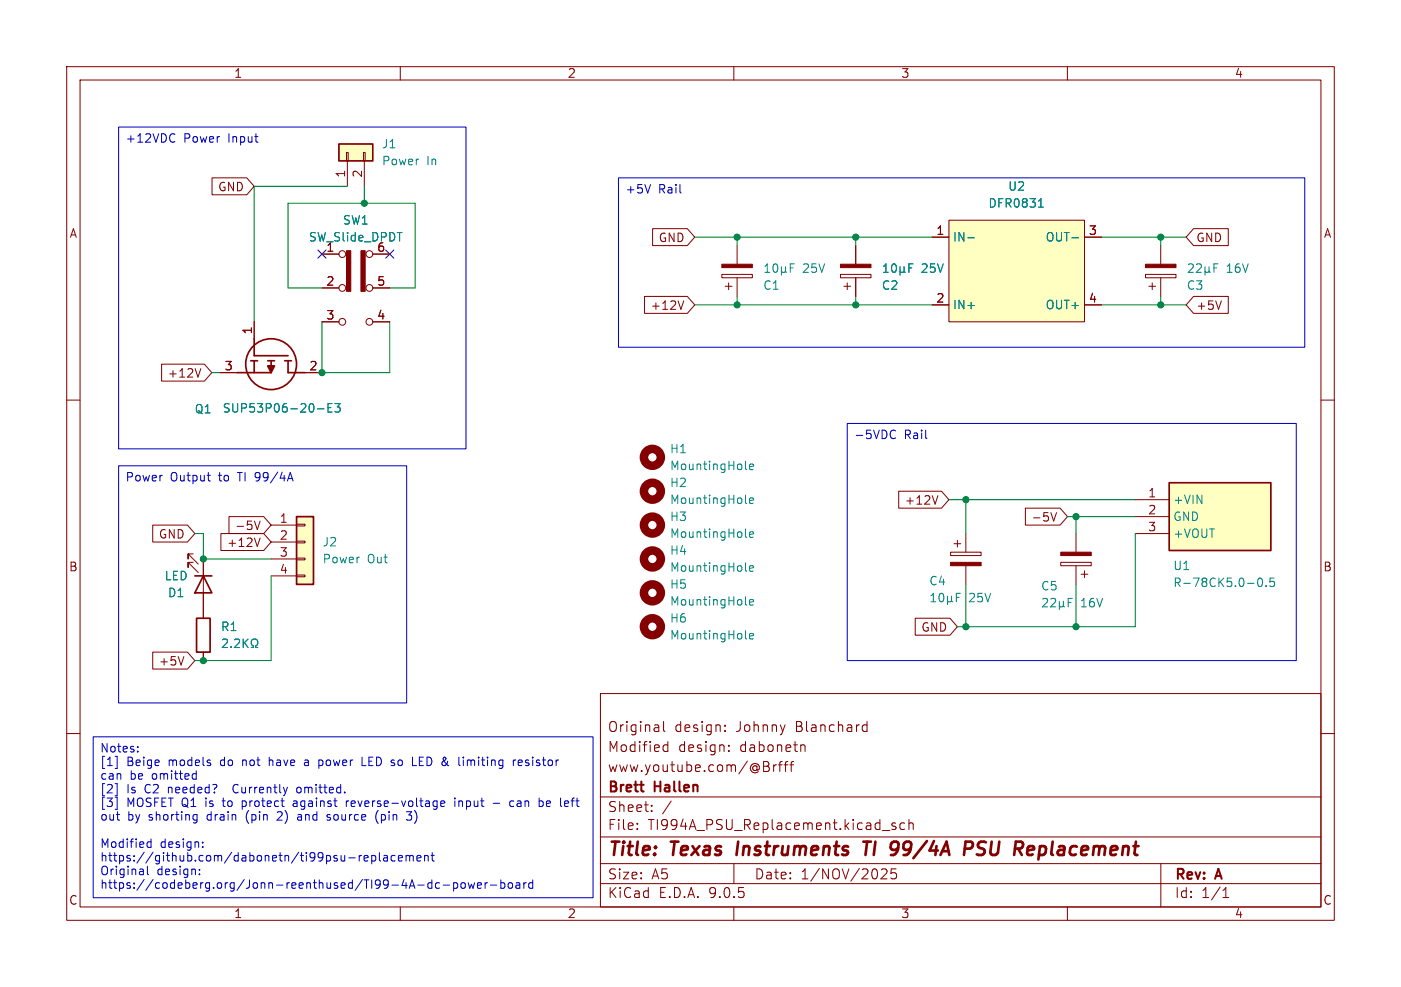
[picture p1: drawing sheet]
(kicad_sch
 (version 20250114)
 (generator "eeschema")
 (generator_version "9.0")
 (paper "A5")
 (title_block
  (title "Texas Instruments TI 99/4A PSU Replacement")
  (date "1/NOV/2025")
  (rev "A")
  (company "Brett Hallen")
  (comment 1 "www.youtube.com/@Brfff")
  (comment 2 "Modified design: dabonetn")
  (comment 3 "Original design: Johnny Blanchard"))
 (lib_symbols
  (symbol "Clueless_Engineer:DFR0831" (exclude_from_sim no) (in_bom yes) (on_board yes)
   (property "Reference" "U" (at -5.08 2.54 0) (effects (font (size 1.27 1.27))))
   (property "Value" "DFR0831" (at -2.54 0 0) (effects (font (size 1.27 1.27))))
   (property "Footprint" "" (at 0 0 0) (effects (font (size 1.27 1.27)) (hide yes)))
   (property "Datasheet" "" (at 0 0 0) (effects (font (size 1.27 1.27)) (hide yes)))
   (property "Description" "DC-DC Buck Converter" (at 2.54 -20.32 0) (effects (font (size 1.27 1.27)) (hide yes)))
   (symbol "DFR0831_1_1"
    (rectangle (start -10.16 -2.54) (end 10.16 -17.78) (stroke (width 0) (type solid)) (fill (type color) (color 255 255 194 1)))
    (pin power_in line (at -12.7 -5.08 0) (length 2.54) (name "IN-" (effects (font (size 1.27 1.27)))) (number "1" (effects (font (size 1.27 1.27)))))
    (pin power_in line (at -12.7 -15.24 0) (length 2.54) (name "IN+" (effects (font (size 1.27 1.27)))) (number "2" (effects (font (size 1.27 1.27)))))
    (pin power_out line (at 12.7 -5.08 180) (length 2.54) (name "OUT-" (effects (font (size 1.27 1.27)))) (number "3" (effects (font (size 1.27 1.27)))))
    (pin power_out line (at 12.7 -15.24 180) (length 2.54) (name "OUT+" (effects (font (size 1.27 1.27)))) (number "4" (effects (font (size 1.27 1.27))))))
   (embedded_fonts no))
  (symbol "Clueless_Engineer:R-78CK5.0-0.5" (exclude_from_sim no) (in_bom yes) (on_board yes)
   (property "Reference" "PS" (at 21.59 7.62 0) (effects (font (size 1.27 1.27)) (justify left top)))
   (property "Value" "R-78CK5.0-0.5" (at 21.59 5.08 0) (effects (font (size 1.27 1.27)) (justify left top)))
   (property "Footprint" "R78CK5005" (at 21.59 -94.92 0) (effects (font (size 1.27 1.27)) (justify left top) (hide yes)))
   (property "Datasheet" "https://recom-power.com/pdf/Innoline/R-78CK-0.5.pdf" (at 21.59 -194.92 0) (effects (font (size 1.27 1.27)) (justify left top) (hide yes)))
   (property "Description" "0.5A DC/DC-Converter \\'INNOLINE\\' SIP3 reg" (at 0 0 0) (effects (font (size 1.27 1.27)) (hide yes)))
   (property "Height" "10.7" (at 21.59 -394.92 0) (effects (font (size 1.27 1.27)) (justify left top) (hide yes)))
   (property "Mouser Part Number" "" (at 21.59 -494.92 0) (effects (font (size 1.27 1.27)) (justify left top) (hide yes)))
   (property "Mouser Price/Stock" "" (at 21.59 -594.92 0) (effects (font (size 1.27 1.27)) (justify left top) (hide yes)))
   (property "Manufacturer_Name" "RECOM Power" (at 21.59 -694.92 0) (effects (font (size 1.27 1.27)) (justify left top) (hide yes)))
   (property "Manufacturer_Part_Number" "R-78CK5.0-0.5" (at 21.59 -794.92 0) (effects (font (size 1.27 1.27)) (justify left top) (hide yes)))
   (symbol "R-78CK5.0-0.5_1_1"
    (rectangle (start 5.08 2.54) (end 20.32 -7.62) (stroke (width 0.254) (type default)) (fill (type background)))
    (pin passive line (at 0 0 0) (length 5.08) (name "+VIN" (effects (font (size 1.27 1.27)))) (number "1" (effects (font (size 1.27 1.27)))))
    (pin passive line (at 0 -2.54 0) (length 5.08) (name "GND" (effects (font (size 1.27 1.27)))) (number "2" (effects (font (size 1.27 1.27)))))
    (pin passive line (at 0 -5.08 0) (length 5.08) (name "+VOUT" (effects (font (size 1.27 1.27)))) (number "3" (effects (font (size 1.27 1.27))))))
   (embedded_fonts no))
  (symbol "Clueless_Engineer:SUP53P06-20-E3"
   (pin_names (hide yes)) (exclude_from_sim no) (in_bom yes) (on_board yes)
   (property "Reference" "Q" (at 11.43 3.81 0) (effects (font (size 1.27 1.27)) (justify left top)))
   (property "Value" "SUP53P06-20-E3" (at 11.43 1.27 0) (effects (font (size 1.27 1.27)) (justify left top)))
   (property "Footprint" "TO254P465X1028X1931-3P" (at 11.43 -98.73 0) (effects (font (size 1.27 1.27)) (justify left top) (hide yes)))
   (property "Datasheet" "https://datasheet.datasheetarchive.com/originals/distributors/Datasheets-DGA24/1593239.pdf" (at 11.43 -198.73 0) (effects (font (size 1.27 1.27)) (justify left top) (hide yes)))
   (property "Description" "VISHAY - SUP53P06-20-E3 - MOSFET, P, TO-220" (at 0 0 0) (effects (font (size 1.27 1.27)) (hide yes)))
   (property "Height" "4.65" (at 11.43 -398.73 0) (effects (font (size 1.27 1.27)) (justify left top) (hide yes)))
   (property "Mouser Part Number" "781-SUP53P06-20-E3" (at 11.43 -498.73 0) (effects (font (size 1.27 1.27)) (justify left top) (hide yes)))
   (property "Mouser Price/Stock" "https://www.mouser.co.uk/ProductDetail/Vishay-Semiconductors/SUP53P06-20-E3?qs=ru2xu5lizsADXHLEpSNjJA%3D%3D" (at 11.43 -598.73 0) (effects (font (size 1.27 1.27)) (justify left top) (hide yes)))
   (property "Manufacturer_Name" "Vishay" (at 11.43 -698.73 0) (effects (font (size 1.27 1.27)) (justify left top) (hide yes)))
   (property "Manufacturer_Part_Number" "SUP53P06-20-E3" (at 11.43 -798.73 0) (effects (font (size 1.27 1.27)) (justify left top) (hide yes)))
   (symbol "SUP53P06-20-E3_1_1"
    (polyline (pts (xy 2.54 0) (xy 5.08 0)) (stroke (width 0.254) (type default)) (fill (type none)))
    (polyline (pts (xy 5.08 5.08) (xy 5.08 0)) (stroke (width 0.254) (type default)) (fill (type none)))
    (polyline (pts (xy 5.842 5.588) (xy 5.842 4.572)) (stroke (width 0.254) (type default)) (fill (type none)))
    (polyline (pts (xy 5.842 2.032) (xy 5.842 3.048)) (stroke (width 0.254) (type default)) (fill (type none)))
    (polyline (pts (xy 5.842 0) (xy 7.62 0)) (stroke (width 0.254) (type default)) (fill (type none)))
    (polyline (pts (xy 5.842 -0.508) (xy 5.842 0.508)) (stroke (width 0.254) (type default)) (fill (type none)))
    (circle (center 6.35 2.54) (radius 3.81) (stroke (width 0.254) (type default)) (fill (type none)))
    (polyline (pts (xy 7.62 5.08) (xy 5.842 5.08)) (stroke (width 0.254) (type default)) (fill (type none)))
    (polyline (pts (xy 7.62 5.08) (xy 7.62 7.62)) (stroke (width 0.254) (type default)) (fill (type none)))
    (polyline (pts (xy 7.62 2.54) (xy 5.842 2.54)) (stroke (width 0.254) (type default)) (fill (type none)))
    (polyline (pts (xy 7.62 2.54) (xy 7.62 -2.54)) (stroke (width 0.254) (type default)) (fill (type none)))
    (polyline (pts (xy 7.62 2.54) (xy 6.604 3.048) (xy 6.604 2.032) (xy 7.62 2.54)) (stroke (width 0.254) (type default)) (fill (type outline)))
    (pin passive line (at 0 0 0) (length 2.54) (name "G" (effects (font (size 1.27 1.27)))) (number "1" (effects (font (size 1.27 1.27)))))
    (pin passive line (at 7.62 10.16 270) (length 2.54) (name "D" (effects (font (size 1.27 1.27)))) (number "2" (effects (font (size 1.27 1.27)))))
    (pin passive line (at 7.62 -5.08 90) (length 2.54) (name "S" (effects (font (size 1.27 1.27)))) (number "3" (effects (font (size 1.27 1.27))))))
   (embedded_fonts no))
  (symbol "Connector_Generic:Conn_01x02"
   (pin_names
    (offset 1.016) (hide yes)) (exclude_from_sim no) (in_bom yes) (on_board yes)
   (property "Reference" "J" (at 0 2.54 0) (effects (font (size 1.27 1.27))))
   (property "Value" "Conn_01x02" (at 0 -5.08 0) (effects (font (size 1.27 1.27))))
   (property "Footprint" "" (at 0 0 0) (effects (font (size 1.27 1.27)) (hide yes)))
   (property "Datasheet" "~" (at 0 0 0) (effects (font (size 1.27 1.27)) (hide yes)))
   (property "Description" "Generic connector, single row, 01x02, script generated (kicad-library-utils/schlib/autogen/connector/)" (at 0 0 0) (effects (font (size 1.27 1.27)) (hide yes)))
   (symbol "Conn_01x02_1_1"
    (rectangle (start -1.27 1.27) (end 1.27 -3.81) (stroke (width 0.254) (type default)) (fill (type background)))
    (rectangle (start -1.27 0.127) (end 0 -0.127) (stroke (width 0.1524) (type default)) (fill (type none)))
    (rectangle (start -1.27 -2.413) (end 0 -2.667) (stroke (width 0.1524) (type default)) (fill (type none)))
    (pin passive line (at -5.08 0 0) (length 3.81) (name "Pin_1" (effects (font (size 1.27 1.27)))) (number "1" (effects (font (size 1.27 1.27)))))
    (pin passive line (at -5.08 -2.54 0) (length 3.81) (name "Pin_2" (effects (font (size 1.27 1.27)))) (number "2" (effects (font (size 1.27 1.27))))))
   (embedded_fonts no))
  (symbol "Connector_Generic:Conn_01x04"
   (pin_names
    (offset 1.016) (hide yes)) (exclude_from_sim no) (in_bom yes) (on_board yes)
   (property "Reference" "J" (at 0 5.08 0) (effects (font (size 1.27 1.27))))
   (property "Value" "Conn_01x04" (at 0 -7.62 0) (effects (font (size 1.27 1.27))))
   (property "Footprint" "" (at 0 0 0) (effects (font (size 1.27 1.27)) (hide yes)))
   (property "Datasheet" "~" (at 0 0 0) (effects (font (size 1.27 1.27)) (hide yes)))
   (property "Description" "Generic connector, single row, 01x04, script generated (kicad-library-utils/schlib/autogen/connector/)" (at 0 0 0) (effects (font (size 1.27 1.27)) (hide yes)))
   (symbol "Conn_01x04_1_1"
    (rectangle (start -1.27 3.81) (end 1.27 -6.35) (stroke (width 0.254) (type default)) (fill (type background)))
    (rectangle (start -1.27 2.667) (end 0 2.413) (stroke (width 0.1524) (type default)) (fill (type none)))
    (rectangle (start -1.27 0.127) (end 0 -0.127) (stroke (width 0.1524) (type default)) (fill (type none)))
    (rectangle (start -1.27 -2.413) (end 0 -2.667) (stroke (width 0.1524) (type default)) (fill (type none)))
    (rectangle (start -1.27 -4.953) (end 0 -5.207) (stroke (width 0.1524) (type default)) (fill (type none)))
    (pin passive line (at -5.08 2.54 0) (length 3.81) (name "Pin_1" (effects (font (size 1.27 1.27)))) (number "1" (effects (font (size 1.27 1.27)))))
    (pin passive line (at -5.08 0 0) (length 3.81) (name "Pin_2" (effects (font (size 1.27 1.27)))) (number "2" (effects (font (size 1.27 1.27)))))
    (pin passive line (at -5.08 -2.54 0) (length 3.81) (name "Pin_3" (effects (font (size 1.27 1.27)))) (number "3" (effects (font (size 1.27 1.27)))))
    (pin passive line (at -5.08 -5.08 0) (length 3.81) (name "Pin_4" (effects (font (size 1.27 1.27)))) (number "4" (effects (font (size 1.27 1.27))))))
   (embedded_fonts no))
  (symbol "Device:C_Polarized"
   (pin_numbers (hide yes))
   (pin_names
    (offset 0.254)) (exclude_from_sim no) (in_bom yes) (on_board yes)
   (property "Reference" "C" (at 0.635 2.54 0) (effects (font (size 1.27 1.27)) (justify left)))
   (property "Value" "C_Polarized" (at 0.635 -2.54 0) (effects (font (size 1.27 1.27)) (justify left)))
   (property "Footprint" "" (at 0.9652 -3.81 0) (effects (font (size 1.27 1.27)) (hide yes)))
   (property "Datasheet" "~" (at 0 0 0) (effects (font (size 1.27 1.27)) (hide yes)))
   (property "Description" "Polarized capacitor" (at 0 0 0) (effects (font (size 1.27 1.27)) (hide yes)))
   (symbol "C_Polarized_0_1"
    (rectangle (start -2.286 0.508) (end 2.286 1.016) (stroke (width 0) (type default)) (fill (type none)))
    (polyline (pts (xy -1.778 2.286) (xy -0.762 2.286)) (stroke (width 0) (type default)) (fill (type none)))
    (polyline (pts (xy -1.27 2.794) (xy -1.27 1.778)) (stroke (width 0) (type default)) (fill (type none)))
    (rectangle (start 2.286 -0.508) (end -2.286 -1.016) (stroke (width 0) (type default)) (fill (type outline))))
   (symbol "C_Polarized_1_1"
    (pin passive line (at 0 3.81 270) (length 2.794) (name "~" (effects (font (size 1.27 1.27)))) (number "1" (effects (font (size 1.27 1.27)))))
    (pin passive line (at 0 -3.81 90) (length 2.794) (name "~" (effects (font (size 1.27 1.27)))) (number "2" (effects (font (size 1.27 1.27))))))
   (embedded_fonts no))
  (symbol "Device:LED"
   (pin_numbers (hide yes))
   (pin_names
    (offset 1.016) (hide yes)) (exclude_from_sim no) (in_bom yes) (on_board yes)
   (property "Reference" "D" (at 0 2.54 0) (effects (font (size 1.27 1.27))))
   (property "Value" "LED" (at 0 -2.54 0) (effects (font (size 1.27 1.27))))
   (property "Footprint" "" (at 0 0 0) (effects (font (size 1.27 1.27)) (hide yes)))
   (property "Datasheet" "~" (at 0 0 0) (effects (font (size 1.27 1.27)) (hide yes)))
   (property "Description" "Light emitting diode" (at 0 0 0) (effects (font (size 1.27 1.27)) (hide yes)))
   (property "Sim.Pins" "1=K 2=A" (at 0 0 0) (effects (font (size 1.27 1.27)) (hide yes)))
   (symbol "LED_0_1"
    (polyline (pts (xy -3.048 -0.762) (xy -4.572 -2.286) (xy -3.81 -2.286) (xy -4.572 -2.286) (xy -4.572 -1.524)) (stroke (width 0) (type default)) (fill (type none)))
    (polyline (pts (xy -1.778 -0.762) (xy -3.302 -2.286) (xy -2.54 -2.286) (xy -3.302 -2.286) (xy -3.302 -1.524)) (stroke (width 0) (type default)) (fill (type none)))
    (polyline (pts (xy -1.27 0) (xy 1.27 0)) (stroke (width 0) (type default)) (fill (type none)))
    (polyline (pts (xy -1.27 -1.27) (xy -1.27 1.27)) (stroke (width 0.254) (type default)) (fill (type none)))
    (polyline (pts (xy 1.27 -1.27) (xy 1.27 1.27) (xy -1.27 0) (xy 1.27 -1.27)) (stroke (width 0.254) (type default)) (fill (type none))))
   (symbol "LED_1_1"
    (pin passive line (at -3.81 0 0) (length 2.54) (name "K" (effects (font (size 1.27 1.27)))) (number "1" (effects (font (size 1.27 1.27)))))
    (pin passive line (at 3.81 0 180) (length 2.54) (name "A" (effects (font (size 1.27 1.27)))) (number "2" (effects (font (size 1.27 1.27))))))
   (embedded_fonts no))
  (symbol "Device:R"
   (pin_numbers (hide yes))
   (pin_names
    (offset 0)) (exclude_from_sim no) (in_bom yes) (on_board yes)
   (property "Reference" "R" (at 2.032 0 90) (effects (font (size 1.27 1.27))))
   (property "Value" "R" (at 0 0 90) (effects (font (size 1.27 1.27))))
   (property "Footprint" "" (at -1.778 0 90) (effects (font (size 1.27 1.27)) (hide yes)))
   (property "Datasheet" "~" (at 0 0 0) (effects (font (size 1.27 1.27)) (hide yes)))
   (property "Description" "Resistor" (at 0 0 0) (effects (font (size 1.27 1.27)) (hide yes)))
   (symbol "R_0_1"
    (rectangle (start -1.016 -2.54) (end 1.016 2.54) (stroke (width 0.254) (type default)) (fill (type none))))
   (symbol "R_1_1"
    (pin passive line (at 0 3.81 270) (length 1.27) (name "~" (effects (font (size 1.27 1.27)))) (number "1" (effects (font (size 1.27 1.27)))))
    (pin passive line (at 0 -3.81 90) (length 1.27) (name "~" (effects (font (size 1.27 1.27)))) (number "2" (effects (font (size 1.27 1.27))))))
   (embedded_fonts no))
  (symbol "Mechanical:MountingHole"
   (pin_names
    (offset 1.016)) (exclude_from_sim no) (in_bom no) (on_board yes)
   (property "Reference" "H" (at 0 5.08 0) (effects (font (size 1.27 1.27))))
   (property "Value" "MountingHole" (at 0 3.175 0) (effects (font (size 1.27 1.27))))
   (property "Footprint" "" (at 0 0 0) (effects (font (size 1.27 1.27)) (hide yes)))
   (property "Datasheet" "~" (at 0 0 0) (effects (font (size 1.27 1.27)) (hide yes)))
   (property "Description" "Mounting Hole without connection" (at 0 0 0) (effects (font (size 1.27 1.27)) (hide yes)))
   (symbol "MountingHole_0_1"
    (circle (center 0 0) (radius 1.27) (stroke (width 1.27) (type default)) (fill (type none))))
   (embedded_fonts no))
  (symbol "Switch:SW_Slide_DPDT"
   (pin_names
    (offset 0) (hide yes)) (exclude_from_sim no) (in_bom yes) (on_board yes)
   (property "Reference" "SW" (at 0 6.858 0) (effects (font (size 1.27 1.27))))
   (property "Value" "SW_Slide_DPDT" (at 0 -8.128 0) (effects (font (size 1.27 1.27))))
   (property "Footprint" "" (at 13.97 5.08 0) (effects (font (size 1.27 1.27)) (hide yes)))
   (property "Datasheet" "~" (at 0 0 0) (effects (font (size 1.27 1.27)) (hide yes)))
   (property "Description" "Slide Switch, dual pole double throw" (at 0 0 0) (effects (font (size 1.27 1.27)) (hide yes)))
   (symbol "SW_Slide_DPDT_0_0"
    (circle (center -2.032 5.08) (radius 0.508) (stroke (width 0) (type default)) (fill (type none)))
    (circle (center -2.032 -5.08) (radius 0.508) (stroke (width 0) (type default)) (fill (type none)))
    (circle (center 2.032 0) (radius 0.508) (stroke (width 0) (type default)) (fill (type none)))
    (circle (center 2.032 -5.08) (radius 0.508) (stroke (width 0) (type default)) (fill (type none))))
   (symbol "SW_Slide_DPDT_0_1"
    (circle (center -2.032 0) (radius 0.508) (stroke (width 0) (type default)) (fill (type none)))
    (circle (center 2.032 5.08) (radius 0.508) (stroke (width 0) (type default)) (fill (type none))))
   (symbol "SW_Slide_DPDT_1_1"
    (rectangle (start -1.397 5.588) (end -0.762 -0.508) (stroke (width 0) (type default)) (fill (type outline)))
    (rectangle (start 0.762 5.588) (end 1.397 -0.508) (stroke (width 0) (type default)) (fill (type outline)))
    (pin passive line (at -5.08 5.08 0) (length 2.54) (name "A" (effects (font (size 1.27 1.27)))) (number "1" (effects (font (size 1.27 1.27)))))
    (pin passive line (at -5.08 0 0) (length 2.54) (name "B" (effects (font (size 1.27 1.27)))) (number "2" (effects (font (size 1.27 1.27)))))
    (pin passive line (at -5.08 -5.08 0) (length 2.54) (name "C" (effects (font (size 1.27 1.27)))) (number "3" (effects (font (size 1.27 1.27)))))
    (pin passive line (at 5.08 5.08 180) (length 2.54) (name "C" (effects (font (size 1.27 1.27)))) (number "6" (effects (font (size 1.27 1.27)))))
    (pin passive line (at 5.08 0 180) (length 2.54) (name "B" (effects (font (size 1.27 1.27)))) (number "5" (effects (font (size 1.27 1.27)))))
    (pin passive line (at 5.08 -5.08 180) (length 2.54) (name "A" (effects (font (size 1.27 1.27)))) (number "4" (effects (font (size 1.27 1.27))))))
   (embedded_fonts no)))
 (text_box "+12VDC Power Input"
  (exclude_from_sim no)
  (at 17.78 19.05 0)
  (size 52.07 48.26)
  (margins 0.9525 0.9525 0.9525 0.9525)
  (stroke (width 0) (type solid))
  (fill (type none))
  (effects (font (size 1.27 1.27)) (justify left top)))
 (text_box "-5VDC Rail"
  (exclude_from_sim no)
  (at 127 63.5 0)
  (size 67.31 35.56)
  (margins 0.9525 0.9525 0.9525 0.9525)
  (stroke (width 0) (type solid))
  (fill (type none))
  (effects (font (size 1.27 1.27)) (justify left top)))
 (text_box "Power Output to TI 99/4A"
  (exclude_from_sim no)
  (at 17.78 69.85 0)
  (size 43.18 35.56)
  (margins 0.9525 0.9525 0.9525 0.9525)
  (stroke (width 0) (type solid))
  (fill (type none))
  (effects (font (size 1.27 1.27)) (justify left top)))
 (text_box "Notes:\n[1] Beige models do not have a power LED so LED & limiting resistor can be omitted\n[2] Is C2 needed?  Currently omitted.\n[3] MOSFET Q1 is to protect against reverse-voltage input - can be left out by shorting drain (pin 2) and source (pin 3)\n\nModified design:\nhttps://github.com/dabonetn/ti99psu-replacement\nOriginal design:\nhttps://codeberg.org/Jonn-reenthused/TI99-4A-dc-power-board"
  (exclude_from_sim no)
  (at 13.97 110.49 0)
  (size 74.93 24.13)
  (margins 0.9525 0.9525 0.9525 0.9525)
  (stroke (width 0) (type solid))
  (fill (type none))
  (effects (font (size 1.27 1.27)) (justify left top)))
 (text_box "+5V Rail"
  (exclude_from_sim no)
  (at 92.71 26.67 0)
  (size 102.87 25.4)
  (margins 0.9525 0.9525 0.9525 0.9525)
  (stroke (width 0) (type solid))
  (fill (type none))
  (effects (font (size 1.27 1.27)) (justify left top)))
 (junction
  (at 161.29 77.47)
  (diameter 0)
  (color 0 0 0 0))
 (junction
  (at 128.27 35.56)
  (diameter 0)
  (color 0 0 0 0))
 (junction
  (at 144.78 74.93)
  (diameter 0)
  (color 0 0 0 0))
 (junction
  (at 173.99 35.56)
  (diameter 0)
  (color 0 0 0 0))
 (junction
  (at 173.99 45.72)
  (diameter 0)
  (color 0 0 0 0))
 (junction
  (at 30.48 83.82)
  (diameter 0)
  (color 0 0 0 0))
 (junction
  (at 144.78 93.98)
  (diameter 0)
  (color 0 0 0 0))
 (junction
  (at 30.48 99.06)
  (diameter 0)
  (color 0 0 0 0))
 (junction
  (at 110.49 45.72)
  (diameter 0)
  (color 0 0 0 0))
 (junction
  (at 48.26 55.88)
  (diameter 0)
  (color 0 0 0 0))
 (junction
  (at 128.27 45.72)
  (diameter 0)
  (color 0 0 0 0))
 (junction
  (at 110.49 35.56)
  (diameter 0)
  (color 0 0 0 0))
 (junction
  (at 161.29 93.98)
  (diameter 0)
  (color 0 0 0 0))
 (junction
  (at 54.61 30.48)
  (diameter 0)
  (color 0 0 0 0))
 (no_connect
  (at 58.42 38.1))
 (no_connect
  (at 48.26 38.1))
 (wire
  (pts (xy 38.1 27.94) (xy 38.1 48.26))
  (stroke (width 0) (type default)))
 (wire
  (pts (xy 173.99 44.45) (xy 173.99 45.72))
  (stroke (width 0) (type default)))
 (wire
  (pts (xy 110.49 35.56) (xy 128.27 35.56))
  (stroke (width 0) (type default)))
 (wire
  (pts (xy 54.61 30.48) (xy 54.61 27.94))
  (stroke (width 0) (type default)))
 (wire
  (pts (xy 43.18 43.18) (xy 43.18 30.48))
  (stroke (width 0) (type default)))
 (wire
  (pts (xy 144.78 74.93) (xy 170.18 74.93))
  (stroke (width 0) (type default)))
 (wire
  (pts (xy 62.23 43.18) (xy 62.23 30.48))
  (stroke (width 0) (type default)))
 (wire
  (pts (xy 161.29 87.63) (xy 161.29 93.98))
  (stroke (width 0) (type default)))
 (wire
  (pts (xy 161.29 77.47) (xy 170.18 77.47))
  (stroke (width 0) (type default)))
 (wire
  (pts (xy 38.1 27.94) (xy 52.07 27.94))
  (stroke (width 0) (type default)))
 (wire
  (pts (xy 161.29 77.47) (xy 161.29 80.01))
  (stroke (width 0) (type default)))
 (wire
  (pts (xy 43.18 43.18) (xy 48.26 43.18))
  (stroke (width 0) (type default)))
 (wire
  (pts (xy 110.49 44.45) (xy 110.49 45.72))
  (stroke (width 0) (type default)))
 (wire
  (pts (xy 139.7 35.56) (xy 128.27 35.56))
  (stroke (width 0) (type default)))
 (wire
  (pts (xy 170.18 93.98) (xy 170.18 80.01))
  (stroke (width 0) (type default)))
 (wire
  (pts (xy 104.14 35.56) (xy 110.49 35.56))
  (stroke (width 0) (type default)))
 (wire
  (pts (xy 165.1 45.72) (xy 173.99 45.72))
  (stroke (width 0) (type default)))
 (wire
  (pts (xy 40.64 86.36) (xy 40.64 99.06))
  (stroke (width 0) (type default)))
 (wire
  (pts (xy 160.02 77.47) (xy 161.29 77.47))
  (stroke (width 0) (type default)))
 (wire
  (pts (xy 31.75 55.88) (xy 33.02 55.88))
  (stroke (width 0) (type default)))
 (wire
  (pts (xy 144.78 93.98) (xy 144.78 87.63))
  (stroke (width 0) (type default)))
 (wire
  (pts (xy 165.1 35.56) (xy 173.99 35.56))
  (stroke (width 0) (type default)))
 (wire
  (pts (xy 173.99 35.56) (xy 177.8 35.56))
  (stroke (width 0) (type default)))
 (wire
  (pts (xy 173.99 45.72) (xy 177.8 45.72))
  (stroke (width 0) (type default)))
 (wire
  (pts (xy 62.23 30.48) (xy 54.61 30.48))
  (stroke (width 0) (type default)))
 (wire
  (pts (xy 29.21 80.01) (xy 30.48 80.01))
  (stroke (width 0) (type default)))
 (wire
  (pts (xy 30.48 80.01) (xy 30.48 83.82))
  (stroke (width 0) (type default)))
 (wire
  (pts (xy 30.48 99.06) (xy 40.64 99.06))
  (stroke (width 0) (type default)))
 (wire
  (pts (xy 29.21 99.06) (xy 30.48 99.06))
  (stroke (width 0) (type default)))
 (wire
  (pts (xy 30.48 83.82) (xy 40.64 83.82))
  (stroke (width 0) (type default)))
 (wire
  (pts (xy 58.42 55.88) (xy 48.26 55.88))
  (stroke (width 0) (type default)))
 (wire
  (pts (xy 128.27 45.72) (xy 139.7 45.72))
  (stroke (width 0) (type default)))
 (wire
  (pts (xy 143.51 93.98) (xy 144.78 93.98))
  (stroke (width 0) (type default)))
 (wire
  (pts (xy 110.49 45.72) (xy 128.27 45.72))
  (stroke (width 0) (type default)))
 (wire
  (pts (xy 173.99 35.56) (xy 173.99 36.83))
  (stroke (width 0) (type default)))
 (wire
  (pts (xy 142.24 74.93) (xy 144.78 74.93))
  (stroke (width 0) (type default)))
 (wire
  (pts (xy 161.29 93.98) (xy 170.18 93.98))
  (stroke (width 0) (type default)))
 (wire
  (pts (xy 110.49 35.56) (xy 110.49 36.83))
  (stroke (width 0) (type default)))
 (wire
  (pts (xy 58.42 43.18) (xy 62.23 43.18))
  (stroke (width 0) (type default)))
 (wire
  (pts (xy 43.18 30.48) (xy 54.61 30.48))
  (stroke (width 0) (type default)))
 (wire
  (pts (xy 104.14 45.72) (xy 110.49 45.72))
  (stroke (width 0) (type default)))
 (wire
  (pts (xy 144.78 74.93) (xy 144.78 80.01))
  (stroke (width 0) (type default)))
 (wire
  (pts (xy 128.27 35.56) (xy 128.27 36.83))
  (stroke (width 0) (type default)))
 (wire
  (pts (xy 48.26 48.26) (xy 48.26 55.88))
  (stroke (width 0) (type default)))
 (wire
  (pts (xy 58.42 48.26) (xy 58.42 55.88))
  (stroke (width 0) (type default)))
 (wire
  (pts (xy 144.78 93.98) (xy 161.29 93.98))
  (stroke (width 0) (type default)))
 (wire
  (pts (xy 128.27 44.45) (xy 128.27 45.72))
  (stroke (width 0) (type default)))
 (global_label "GND"
  (shape input)
  (at 38.1 27.94 180)
  (fields_autoplaced yes)
  (effects (font (size 1.27 1.27)) (justify right))
  (property "Intersheetrefs" "${INTERSHEET_REFS}" (at 31.2443 27.94 0) (effects (font (size 1.27 1.27)) (justify right) (hide yes))))
 (global_label "+5V"
  (shape input)
  (at 177.8 45.72 0)
  (fields_autoplaced yes)
  (effects (font (size 1.27 1.27)) (justify left))
  (property "Intersheetrefs" "${INTERSHEET_REFS}" (at 184.6557 45.72 0) (effects (font (size 1.27 1.27)) (justify left) (hide yes))))
 (global_label "-5V"
  (shape input)
  (at 40.64 78.74 180)
  (fields_autoplaced yes)
  (effects (font (size 1.27 1.27)) (justify right))
  (property "Intersheetrefs" "${INTERSHEET_REFS}" (at 33.7843 78.74 0) (effects (font (size 1.27 1.27)) (justify right) (hide yes))))
 (global_label "+12V"
  (shape input)
  (at 31.75 55.88 180)
  (fields_autoplaced yes)
  (effects (font (size 1.27 1.27)) (justify right))
  (property "Intersheetrefs" "${INTERSHEET_REFS}" (at 23.6848 55.88 0) (effects (font (size 1.27 1.27)) (justify right) (hide yes))))
 (global_label "GND"
  (shape input)
  (at 104.14 35.56 180)
  (fields_autoplaced yes)
  (effects (font (size 1.27 1.27)) (justify right))
  (property "Intersheetrefs" "${INTERSHEET_REFS}" (at 97.2843 35.56 0) (effects (font (size 1.27 1.27)) (justify right) (hide yes))))
 (global_label "+12V"
  (shape input)
  (at 104.14 45.72 180)
  (fields_autoplaced yes)
  (effects (font (size 1.27 1.27)) (justify right))
  (property "Intersheetrefs" "${INTERSHEET_REFS}" (at 96.0748 45.72 0) (effects (font (size 1.27 1.27)) (justify right) (hide yes))))
 (global_label "GND"
  (shape input)
  (at 29.21 80.01 180)
  (fields_autoplaced yes)
  (effects (font (size 1.27 1.27)) (justify right))
  (property "Intersheetrefs" "${INTERSHEET_REFS}" (at 22.3543 80.01 0) (effects (font (size 1.27 1.27)) (justify right) (hide yes))))
 (global_label "GND"
  (shape input)
  (at 177.8 35.56 0)
  (fields_autoplaced yes)
  (effects (font (size 1.27 1.27)) (justify left))
  (property "Intersheetrefs" "${INTERSHEET_REFS}" (at 184.6557 35.56 0) (effects (font (size 1.27 1.27)) (justify left) (hide yes))))
 (global_label "+12V"
  (shape input)
  (at 40.64 81.28 180)
  (fields_autoplaced yes)
  (effects (font (size 1.27 1.27)) (justify right))
  (property "Intersheetrefs" "${INTERSHEET_REFS}" (at 32.5748 81.28 0) (effects (font (size 1.27 1.27)) (justify right) (hide yes))))
 (global_label "GND"
  (shape input)
  (at 143.51 93.98 180)
  (fields_autoplaced yes)
  (effects (font (size 1.27 1.27)) (justify right))
  (property "Intersheetrefs" "${INTERSHEET_REFS}" (at 136.6543 93.98 0) (effects (font (size 1.27 1.27)) (justify right) (hide yes))))
 (global_label "+12V"
  (shape input)
  (at 142.24 74.93 180)
  (fields_autoplaced yes)
  (effects (font (size 1.27 1.27)) (justify right))
  (property "Intersheetrefs" "${INTERSHEET_REFS}" (at 134.1748 74.93 0) (effects (font (size 1.27 1.27)) (justify right) (hide yes))))
 (global_label "+5V"
  (shape input)
  (at 29.21 99.06 180)
  (fields_autoplaced yes)
  (effects (font (size 1.27 1.27)) (justify right))
  (property "Intersheetrefs" "${INTERSHEET_REFS}" (at 22.3543 99.06 0) (effects (font (size 1.27 1.27)) (justify right) (hide yes))))
 (global_label "-5V"
  (shape input)
  (at 160.02 77.47 180)
  (fields_autoplaced yes)
  (effects (font (size 1.27 1.27)) (justify right))
  (property "Intersheetrefs" "${INTERSHEET_REFS}" (at 153.1643 77.47 0) (effects (font (size 1.27 1.27)) (justify right) (hide yes))))
 (symbol
  (lib_id "Switch:SW_Slide_DPDT")
  (at 53.34 43.18 0)
  (unit 1)
  (exclude_from_sim no)
  (in_bom yes)
  (on_board yes)
  (dnp no)
  (fields_autoplaced yes)
  (property "Reference" "SW1" (at 53.34 33.02 0) (effects (font (size 1.27 1.27))))
  (property "Value" "SW_Slide_DPDT" (at 53.34 35.56 0) (effects (font (size 1.27 1.27))))
  (property "Footprint" "Clueless_Engineer:SS-22G88-G090 DPDT" (at 67.31 38.1 0) (effects (font (size 1.27 1.27)) (hide yes)))
  (property "Datasheet" "~" (at 53.34 43.18 0) (effects (font (size 1.27 1.27)) (hide yes)))
  (property "Description" "Slide Switch, dual pole double throw" (at 53.34 43.18 0) (effects (font (size 1.27 1.27)) (hide yes)))
  (pin "2")
  (pin "6")
  (pin "4")
  (pin "1")
  (pin "5")
  (pin "3"))
 (symbol
  (lib_id "Mechanical:MountingHole")
  (at 97.79 78.74 0)
  (unit 1)
  (exclude_from_sim no)
  (in_bom no)
  (on_board yes)
  (dnp no)
  (fields_autoplaced yes)
  (property "Reference" "H3" (at 100.33 77.4699 0) (effects (font (size 1.27 1.27)) (justify left)))
  (property "Value" "MountingHole" (at 100.33 80.0099 0) (effects (font (size 1.27 1.27)) (justify left)))
  (property "Footprint" "MountingHole:MountingHole_4mm" (at 97.79 78.74 0) (effects (font (size 1.27 1.27)) (hide yes)))
  (property "Datasheet" "~" (at 97.79 78.74 0) (effects (font (size 1.27 1.27)) (hide yes)))
  (property "Description" "Mounting Hole without connection" (at 97.79 78.74 0) (effects (font (size 1.27 1.27)) (hide yes))))
 (symbol
  (lib_id "Connector_Generic:Conn_01x04")
  (at 45.72 81.28 0)
  (unit 1)
  (exclude_from_sim no)
  (in_bom yes)
  (on_board yes)
  (dnp no)
  (fields_autoplaced yes)
  (property "Reference" "J2" (at 48.26 81.2799 0) (effects (font (size 1.27 1.27)) (justify left)))
  (property "Value" "Power Out" (at 48.26 83.8199 0) (effects (font (size 1.27 1.27)) (justify left)))
  (property "Footprint" "Connector_JST:JST_VH_B4P-VH_1x04_P3.96mm_Vertical" (at 45.72 81.28 0) (effects (font (size 1.27 1.27)) (hide yes)))
  (property "Datasheet" "~" (at 45.72 81.28 0) (effects (font (size 1.27 1.27)) (hide yes)))
  (property "Description" "Generic connector, single row, 01x04, script generated (kicad-library-utils/schlib/autogen/connector/)" (at 45.72 81.28 0) (effects (font (size 1.27 1.27)) (hide yes)))
  (pin "1")
  (pin "2")
  (pin "3")
  (pin "4"))
 (symbol
  (lib_id "Mechanical:MountingHole")
  (at 97.79 83.82 0)
  (unit 1)
  (exclude_from_sim no)
  (in_bom no)
  (on_board yes)
  (dnp no)
  (fields_autoplaced yes)
  (property "Reference" "H4" (at 100.33 82.5499 0) (effects (font (size 1.27 1.27)) (justify left)))
  (property "Value" "MountingHole" (at 100.33 85.0899 0) (effects (font (size 1.27 1.27)) (justify left)))
  (property "Footprint" "MountingHole:MountingHole_4mm" (at 97.79 83.82 0) (effects (font (size 1.27 1.27)) (hide yes)))
  (property "Datasheet" "~" (at 97.79 83.82 0) (effects (font (size 1.27 1.27)) (hide yes)))
  (property "Description" "Mounting Hole without connection" (at 97.79 83.82 0) (effects (font (size 1.27 1.27)) (hide yes))))
 (symbol
  (lib_id "Mechanical:MountingHole")
  (at 97.79 93.98 0)
  (unit 1)
  (exclude_from_sim no)
  (in_bom no)
  (on_board yes)
  (dnp no)
  (fields_autoplaced yes)
  (property "Reference" "H6" (at 100.33 92.7099 0) (effects (font (size 1.27 1.27)) (justify left)))
  (property "Value" "MountingHole" (at 100.33 95.2499 0) (effects (font (size 1.27 1.27)) (justify left)))
  (property "Footprint" "MountingHole:MountingHole_6mm" (at 97.79 93.98 0) (effects (font (size 1.27 1.27)) (hide yes)))
  (property "Datasheet" "~" (at 97.79 93.98 0) (effects (font (size 1.27 1.27)) (hide yes)))
  (property "Description" "Mounting Hole without connection" (at 97.79 93.98 0) (effects (font (size 1.27 1.27)) (hide yes))))
 (symbol
  (lib_id "Device:C_Polarized")
  (at 173.99 40.64 0)
  (mirror x)
  (unit 1)
  (exclude_from_sim no)
  (in_bom yes)
  (on_board yes)
  (dnp no)
  (property "Reference" "C3" (at 177.8 42.7991 0) (effects (font (size 1.27 1.27)) (justify left)))
  (property "Value" "22µF 16V" (at 177.8 40.2591 0) (effects (font (size 1.27 1.27)) (justify left)))
  (property "Footprint" "Capacitor_THT:C_Radial_D5.0mm_H5.0mm_P2.00mm" (at 174.9552 36.83 0) (effects (font (size 1.27 1.27)) (hide yes)))
  (property "Datasheet" "~" (at 173.99 40.64 0) (effects (font (size 1.27 1.27)) (hide yes)))
  (property "Description" "Polarized capacitor" (at 173.99 40.64 0) (effects (font (size 1.27 1.27)) (hide yes)))
  (pin "1")
  (pin "2"))
 (symbol
  (lib_id "Device:C_Polarized")
  (at 144.78 83.82 0)
  (unit 1)
  (exclude_from_sim no)
  (in_bom yes)
  (on_board yes)
  (dnp no)
  (property "Reference" "C4" (at 139.192 87.122 0) (effects (font (size 1.27 1.27)) (justify left)))
  (property "Value" "10µF 25V" (at 139.192 89.662 0) (effects (font (size 1.27 1.27)) (justify left)))
  (property "Footprint" "Capacitor_THT:C_Radial_D5.0mm_H5.0mm_P2.00mm" (at 145.7452 87.63 0) (effects (font (size 1.27 1.27)) (hide yes)))
  (property "Datasheet" "~" (at 144.78 83.82 0) (effects (font (size 1.27 1.27)) (hide yes)))
  (property "Description" "Polarized capacitor" (at 144.78 83.82 0) (effects (font (size 1.27 1.27)) (hide yes)))
  (pin "2")
  (pin "1"))
 (symbol
  (lib_id "Device:C_Polarized")
  (at 161.29 83.82 180)
  (unit 1)
  (exclude_from_sim no)
  (in_bom yes)
  (on_board yes)
  (dnp no)
  (property "Reference" "C5" (at 155.956 87.884 0) (effects (font (size 1.27 1.27)) (justify right)))
  (property "Value" "22µF 16V" (at 155.956 90.424 0) (effects (font (size 1.27 1.27)) (justify right)))
  (property "Footprint" "Capacitor_THT:C_Radial_D5.0mm_H5.0mm_P2.00mm" (at 160.3248 80.01 0) (effects (font (size 1.27 1.27)) (hide yes)))
  (property "Datasheet" "~" (at 161.29 83.82 0) (effects (font (size 1.27 1.27)) (hide yes)))
  (property "Description" "Polarized capacitor" (at 161.29 83.82 0) (effects (font (size 1.27 1.27)) (hide yes)))
  (pin "2")
  (pin "1"))
 (symbol
  (lib_id "Clueless_Engineer:R-78CK5.0-0.5")
  (at 170.18 74.93 0)
  (unit 1)
  (exclude_from_sim no)
  (in_bom yes)
  (on_board yes)
  (dnp no)
  (property "Reference" "U1" (at 175.768 84.836 0) (effects (font (size 1.27 1.27)) (justify left)))
  (property "Value" "R-78CK5.0-0.5" (at 175.768 87.376 0) (effects (font (size 1.27 1.27)) (justify left)))
  (property "Footprint" "Clueless_Engineer:R78CK5005" (at 191.77 169.85 0) (effects (font (size 1.27 1.27)) (justify left top) (hide yes)))
  (property "Datasheet" "https://recom-power.com/pdf/Innoline/R-78CK-0.5.pdf" (at 191.77 269.85 0) (effects (font (size 1.27 1.27)) (justify left top) (hide yes)))
  (property "Description" "0.5A DC/DC-Converter \\'INNOLINE\\' SIP3 reg" (at 170.18 74.93 0) (effects (font (size 1.27 1.27)) (hide yes)))
  (property "Height" "10.7" (at 191.77 469.85 0) (effects (font (size 1.27 1.27)) (justify left top) (hide yes)))
  (property "Mouser Part Number" "" (at 191.77 569.85 0) (effects (font (size 1.27 1.27)) (justify left top) (hide yes)))
  (property "Mouser Price/Stock" "" (at 191.77 669.85 0) (effects (font (size 1.27 1.27)) (justify left top) (hide yes)))
  (property "Manufacturer_Name" "RECOM Power" (at 191.77 769.85 0) (effects (font (size 1.27 1.27)) (justify left top) (hide yes)))
  (property "Manufacturer_Part_Number" "R-78CK5.0-0.5" (at 191.77 869.85 0) (effects (font (size 1.27 1.27)) (justify left top) (hide yes)))
  (pin "2")
  (pin "1")
  (pin "3"))
 (symbol
  (lib_id "Device:LED")
  (at 30.48 87.63 270)
  (unit 1)
  (exclude_from_sim no)
  (in_bom yes)
  (on_board yes)
  (dnp no)
  (property "Reference" "D1" (at 26.416 88.9 90) (effects (font (size 1.27 1.27))))
  (property "Value" "LED" (at 26.416 86.36 90) (effects (font (size 1.27 1.27))))
  (property "Footprint" "LED_THT:LED_D5.0mm" (at 30.48 87.63 0) (effects (font (size 1.27 1.27)) (hide yes)))
  (property "Datasheet" "~" (at 30.48 87.63 0) (effects (font (size 1.27 1.27)) (hide yes)))
  (property "Description" "Light emitting diode" (at 30.48 87.63 0) (effects (font (size 1.27 1.27)) (hide yes)))
  (property "Sim.Pins" "1=K 2=A" (at 30.48 87.63 0) (effects (font (size 1.27 1.27)) (hide yes)))
  (pin "1")
  (pin "2"))
 (symbol
  (lib_id "Clueless_Engineer:DFR0831")
  (at 152.4 30.48 0)
  (unit 1)
  (exclude_from_sim no)
  (in_bom yes)
  (on_board yes)
  (dnp no)
  (fields_autoplaced yes)
  (property "Reference" "U2" (at 152.4 27.94 0) (effects (font (size 1.27 1.27))))
  (property "Value" "DFR0831" (at 152.4 30.48 0) (effects (font (size 1.27 1.27))))
  (property "Footprint" "Clueless_Engineer:DFR0831" (at 152.4 30.48 0) (effects (font (size 1.27 1.27)) (hide yes)))
  (property "Datasheet" "" (at 152.4 30.48 0) (effects (font (size 1.27 1.27)) (hide yes)))
  (property "Description" "DC-DC Buck Converter" (at 152.4 30.48 0) (effects (font (size 1.27 1.27)) (hide yes)))
  (pin "3")
  (pin "4")
  (pin "1")
  (pin "2"))
 (symbol
  (lib_id "Mechanical:MountingHole")
  (at 97.79 68.58 0)
  (unit 1)
  (exclude_from_sim no)
  (in_bom no)
  (on_board yes)
  (dnp no)
  (fields_autoplaced yes)
  (property "Reference" "H1" (at 100.33 67.3099 0) (effects (font (size 1.27 1.27)) (justify left)))
  (property "Value" "MountingHole" (at 100.33 69.8499 0) (effects (font (size 1.27 1.27)) (justify left)))
  (property "Footprint" "MountingHole:MountingHole_4mm" (at 97.79 68.58 0) (effects (font (size 1.27 1.27)) (hide yes)))
  (property "Datasheet" "~" (at 97.79 68.58 0) (effects (font (size 1.27 1.27)) (hide yes)))
  (property "Description" "Mounting Hole without connection" (at 97.79 68.58 0) (effects (font (size 1.27 1.27)) (hide yes))))
 (symbol
  (lib_id "Mechanical:MountingHole")
  (at 97.79 88.9 0)
  (unit 1)
  (exclude_from_sim no)
  (in_bom no)
  (on_board yes)
  (dnp no)
  (fields_autoplaced yes)
  (property "Reference" "H5" (at 100.33 87.6299 0) (effects (font (size 1.27 1.27)) (justify left)))
  (property "Value" "MountingHole" (at 100.33 90.1699 0) (effects (font (size 1.27 1.27)) (justify left)))
  (property "Footprint" "MountingHole:MountingHole_4mm" (at 97.79 88.9 0) (effects (font (size 1.27 1.27)) (hide yes)))
  (property "Datasheet" "~" (at 97.79 88.9 0) (effects (font (size 1.27 1.27)) (hide yes)))
  (property "Description" "Mounting Hole without connection" (at 97.79 88.9 0) (effects (font (size 1.27 1.27)) (hide yes))))
 (symbol
  (lib_id "Device:R")
  (at 30.48 95.25 180)
  (unit 1)
  (exclude_from_sim no)
  (in_bom yes)
  (on_board yes)
  (dnp no)
  (property "Reference" "R1" (at 33.02 93.9799 0) (effects (font (size 1.27 1.27)) (justify right)))
  (property "Value" "2.2KΩ" (at 33.02 96.5199 0) (effects (font (size 1.27 1.27)) (justify right)))
  (property "Footprint" "Resistor_THT:R_Axial_DIN0207_L6.3mm_D2.5mm_P7.62mm_Horizontal" (at 32.258 95.25 90) (effects (font (size 1.27 1.27)) (hide yes)))
  (property "Datasheet" "~" (at 30.48 95.25 0) (effects (font (size 1.27 1.27)) (hide yes)))
  (property "Description" "Resistor" (at 30.48 95.25 0) (effects (font (size 1.27 1.27)) (hide yes)))
  (pin "2")
  (pin "1"))
 (symbol
  (lib_id "Device:C_Polarized")
  (at 110.49 40.64 0)
  (mirror x)
  (unit 1)
  (exclude_from_sim no)
  (in_bom yes)
  (on_board yes)
  (dnp no)
  (property "Reference" "C1" (at 114.3 42.7991 0) (effects (font (size 1.27 1.27)) (justify left)))
  (property "Value" "10µF 25V" (at 114.3 40.2591 0) (effects (font (size 1.27 1.27)) (justify left)))
  (property "Footprint" "Capacitor_THT:C_Radial_D5.0mm_H5.0mm_P2.00mm" (at 111.4552 36.83 0) (effects (font (size 1.27 1.27)) (hide yes)))
  (property "Datasheet" "~" (at 110.49 40.64 0) (effects (font (size 1.27 1.27)) (hide yes)))
  (property "Description" "Polarized capacitor" (at 110.49 40.64 0) (effects (font (size 1.27 1.27)) (hide yes)))
  (pin "1")
  (pin "2"))
 (symbol
  (lib_id "Connector_Generic:Conn_01x02")
  (at 52.07 22.86 90)
  (unit 1)
  (exclude_from_sim no)
  (in_bom yes)
  (on_board yes)
  (dnp no)
  (fields_autoplaced yes)
  (property "Reference" "J1" (at 57.15 21.5899 90) (effects (font (size 1.27 1.27)) (justify right)))
  (property "Value" "Power In" (at 57.15 24.1299 90) (effects (font (size 1.27 1.27)) (justify right)))
  (property "Footprint" "Connector_JST:JST_VH_B2P-VH_1x02_P3.96mm_Vertical" (at 52.07 22.86 0) (effects (font (size 1.27 1.27)) (hide yes)))
  (property "Datasheet" "~" (at 52.07 22.86 0) (effects (font (size 1.27 1.27)) (hide yes)))
  (property "Description" "Generic connector, single row, 01x02, script generated (kicad-library-utils/schlib/autogen/connector/)" (at 52.07 22.86 0) (effects (font (size 1.27 1.27)) (hide yes)))
  (pin "2")
  (pin "1"))
 (symbol
  (lib_id "Clueless_Engineer:SUP53P06-20-E3")
  (at 38.1 48.26 270)
  (unit 1)
  (exclude_from_sim no)
  (in_bom yes)
  (on_board yes)
  (dnp no)
  (property "Reference" "Q1" (at 29.0829 61.341 90) (effects (font (size 1.27 1.27)) (justify left)))
  (property "Value" "SUP53P06-20-E3" (at 33.274 61.214 90) (effects (font (size 1.27 1.27)) (justify left)))
  (property "Footprint" "Clueless_Engineer:TO254P465X1028X1931-3P" (at -60.63 59.69 0) (effects (font (size 1.27 1.27)) (justify left top) (hide yes)))
  (property "Datasheet" "https://datasheet.datasheetarchive.com/originals/distributors/Datasheets-DGA24/1593239.pdf" (at -160.63 59.69 0) (effects (font (size 1.27 1.27)) (justify left top) (hide yes)))
  (property "Description" "VISHAY - SUP53P06-20-E3 - MOSFET, P, TO-220" (at 38.1 48.26 0) (effects (font (size 1.27 1.27)) (hide yes)))
  (property "Height" "4.65" (at -360.63 59.69 0) (effects (font (size 1.27 1.27)) (justify left top) (hide yes)))
  (property "Mouser Part Number" "781-SUP53P06-20-E3" (at -460.63 59.69 0) (effects (font (size 1.27 1.27)) (justify left top) (hide yes)))
  (property "Mouser Price/Stock" "https://www.mouser.co.uk/ProductDetail/Vishay-Semiconductors/SUP53P06-20-E3?qs=ru2xu5lizsADXHLEpSNjJA%3D%3D" (at -560.63 59.69 0) (effects (font (size 1.27 1.27)) (justify left top) (hide yes)))
  (property "Manufacturer_Name" "Vishay" (at -660.63 59.69 0) (effects (font (size 1.27 1.27)) (justify left top) (hide yes)))
  (property "Manufacturer_Part_Number" "SUP53P06-20-E3" (at -760.63 59.69 0) (effects (font (size 1.27 1.27)) (justify left top) (hide yes)))
  (pin "2")
  (pin "3")
  (pin "1"))
 (symbol
  (lib_id "Device:C_Polarized")
  (at 128.27 40.64 0)
  (mirror x)
  (unit 1)
  (exclude_from_sim no)
  (in_bom yes)
  (on_board no)
  (dnp no)
  (property "Reference" "C2" (at 132.08 42.7991 0) (effects (font (size 1.27 1.27)) (justify left)))
  (property "Value" "10µF 25V" (at 132.08 40.2591 0) (effects (font (size 1.27 1.27)) (justify left)))
  (property "Footprint" "Capacitor_THT:C_Radial_D5.0mm_H5.0mm_P2.00mm" (at 129.2352 36.83 0) (effects (font (size 1.27 1.27)) (hide yes)))
  (property "Datasheet" "~" (at 128.27 40.64 0) (effects (font (size 1.27 1.27)) (hide yes)))
  (property "Description" "Polarized capacitor" (at 128.27 40.64 0) (effects (font (size 1.27 1.27)) (hide yes)))
  (pin "1")
  (pin "2"))
 (symbol
  (lib_id "Mechanical:MountingHole")
  (at 97.79 73.66 0)
  (unit 1)
  (exclude_from_sim no)
  (in_bom no)
  (on_board yes)
  (dnp no)
  (fields_autoplaced yes)
  (property "Reference" "H2" (at 100.33 72.3899 0) (effects (font (size 1.27 1.27)) (justify left)))
  (property "Value" "MountingHole" (at 100.33 74.9299 0) (effects (font (size 1.27 1.27)) (justify left)))
  (property "Footprint" "MountingHole:MountingHole_4mm" (at 97.79 73.66 0) (effects (font (size 1.27 1.27)) (hide yes)))
  (property "Datasheet" "~" (at 97.79 73.66 0) (effects (font (size 1.27 1.27)) (hide yes)))
  (property "Description" "Mounting Hole without connection" (at 97.79 73.66 0) (effects (font (size 1.27 1.27)) (hide yes))))
 (sheet_instances
  (path ""
   (page "1")))
 (embedded_fonts no))
